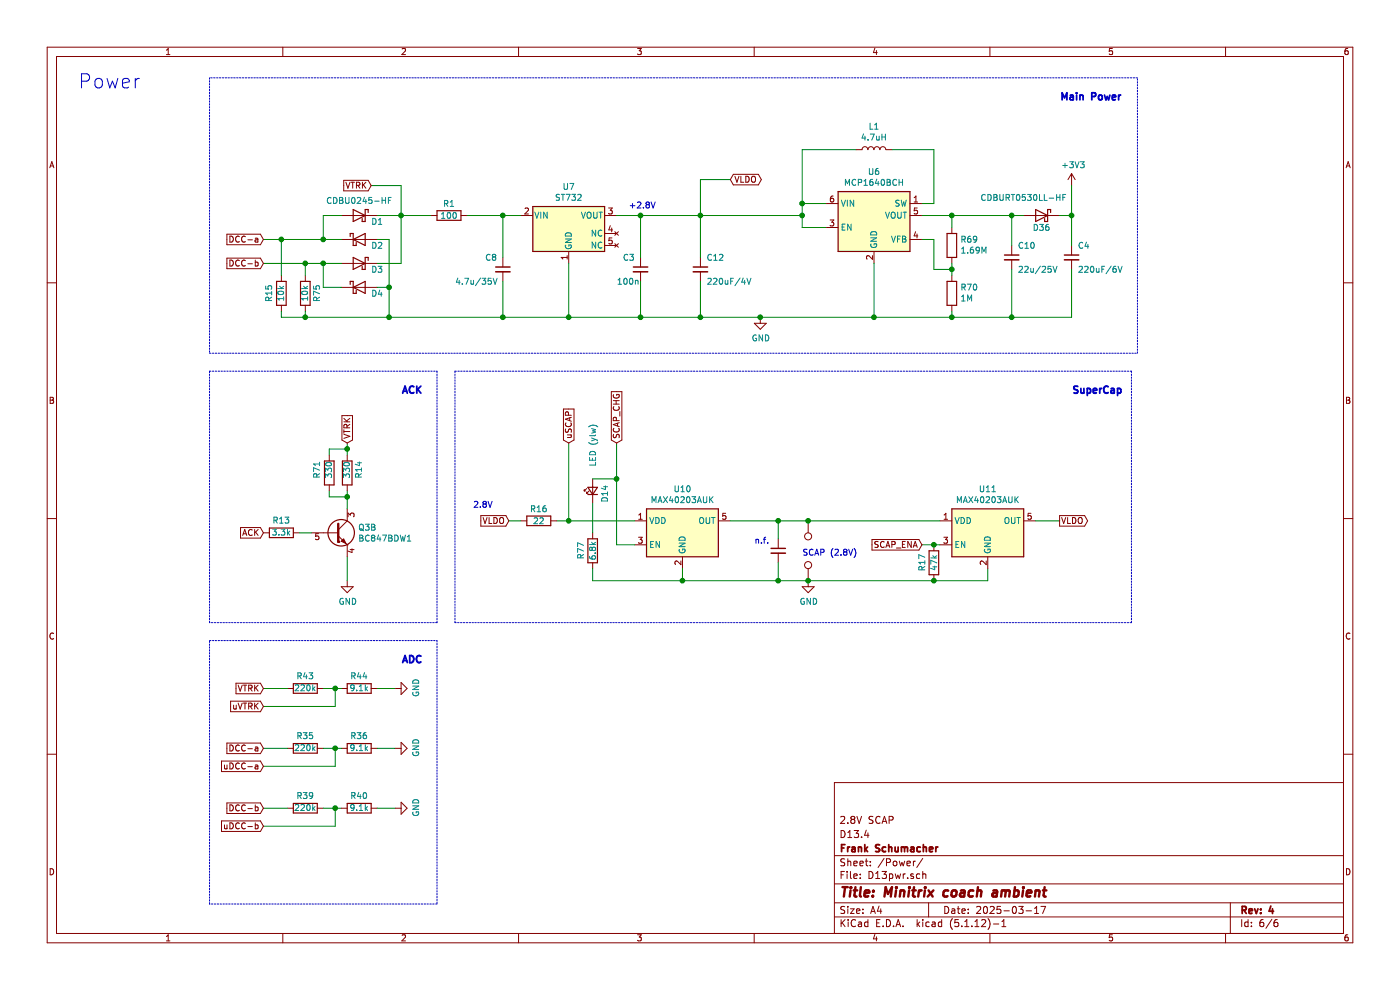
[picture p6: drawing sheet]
EESchema Schematic File Version 4
EELAYER 30 0
EELAYER END
$Descr A4 11693 8268
encoding utf-8
Sheet 6 6
Title "Minitrix coach ambient"
Date "2025-03-17"
Rev "4"
Comp "Frank Schumacher"
Comment1 "D13.4"
Comment2 "2.8V SCAP"
Comment3 ""
Comment4 ""
$EndDescr
Text Notes 650  750  0    118  ~ 0
Power
$Comp
L Device:L L1
U 1 1
P 7300 1250
F 0 "L1" V 7490 1250 50  0000 C CNN
F 1 "4.7uH" V 7399 1250 50  0000 C CNN
F 2 "Inductor_SMD:L_Taiyo-Yuden_MD-4040" H 7300 1250 50  0001 C CNN
F 3 "~" H 7300 1250 50  0001 C CNN
	1    7300 1250
	0    -1   -1   0   
$EndComp
Wire Wire Line
	6700 1700 6700 1250
Wire Wire Line
	7300 2650 7300 2200
$Comp
L power:GND #PWR0109
U 1 1
P 6350 2650
F 0 "#PWR0109" H 6350 2400 50  0001 C CNN
F 1 "GND" H 6355 2477 50  0000 C CNN
F 2 "" H 6350 2650 50  0001 C CNN
F 3 "" H 6350 2650 50  0001 C CNN
	1    6350 2650
	1    0    0    -1  
$EndComp
$Comp
L Device:C_Small C10
U 1 1
P 8450 2150
F 0 "C10" H 8400 2250 50  0000 R CNN
F 1 "22u/25V" H 8400 2050 50  0000 R CNN
F 2 "Capacitor_SMD:C_1206_3216Metric" H 8450 2150 50  0001 C CNN
F 3 "~" H 8450 2150 50  0001 C CNN
	1    8450 2150
	-1   0    0    -1  
$EndComp
Wire Wire Line
	8450 2250 8450 2650
Wire Wire Line
	7300 2650 7950 2650
$Comp
L power:+3V3 #PWR?
U 1 1
P 8950 1550
AR Path="/5B6C6B9D/60F1706D" Ref="#PWR?"  Part="1" 
AR Path="/5CA7768A/60F1706D" Ref="#PWR0112"  Part="1" 
F 0 "#PWR0112" H 8950 1400 50  0001 C CNN
F 1 "+3V3" H 8965 1723 50  0000 C CNN
F 2 "" H 8950 1550 50  0001 C CNN
F 3 "" H 8950 1550 50  0001 C CNN
	1    8950 1550
	1    0    0    -1  
$EndComp
$Comp
L Device:R R14
U 1 1
P 2900 3950
F 0 "R14" V 2800 4000 50  0000 R CNN
F 1 "330" V 2900 4000 50  0000 R CNN
F 2 "Resistor_SMD:R_0603_1608Metric" V 2830 3950 50  0001 C CNN
F 3 "~" H 2900 3950 50  0001 C CNN
	1    2900 3950
	-1   0    0    1   
$EndComp
Text GLabel 2900 3700 1    50   Input ~ 0
VTRK
Text GLabel 2200 4450 0    50   Input ~ 0
ACK
$Comp
L power:GND #PWR0117
U 1 1
P 2900 4850
F 0 "#PWR0117" H 2900 4600 50  0001 C CNN
F 1 "GND" H 2905 4677 50  0000 C CNN
F 2 "" H 2900 4850 50  0001 C CNN
F 3 "" H 2900 4850 50  0001 C CNN
	1    2900 4850
	1    0    0    -1  
$EndComp
Wire Wire Line
	2900 4650 2900 4850
Wire Wire Line
	2900 4100 2900 4150
Wire Wire Line
	2900 3800 2900 3750
Wire Wire Line
	2500 4450 2600 4450
Wire Wire Line
	4750 2200 4750 2650
Connection ~ 4750 2650
$Comp
L Device:C_Small C12
U 1 1
P 5850 2250
F 0 "C12" H 5900 2350 50  0000 L CNN
F 1 "220uF/4V" H 5900 2150 50  0000 L CNN
F 2 "Capacitor_SMD:C_1206_3216Metric" H 5850 2250 50  0001 C CNN
F 3 "~" H 5850 2250 50  0001 C CNN
	1    5850 2250
	1    0    0    -1  
$EndComp
Wire Wire Line
	5850 1800 5850 2150
Wire Wire Line
	5150 1800 5350 1800
Wire Wire Line
	5850 2350 5850 2650
Connection ~ 5850 1800
Text GLabel 6100 1500 2    50   BiDi ~ 0
VLDO
Text GLabel 8850 4350 2    50   Output ~ 0
VLDO
$Comp
L power:GND #PWR0118
U 1 1
P 6750 4850
F 0 "#PWR0118" H 6750 4600 50  0001 C CNN
F 1 "GND" H 6755 4677 50  0000 C CNN
F 2 "" H 6750 4850 50  0001 C CNN
F 3 "" H 6750 4850 50  0001 C CNN
	1    6750 4850
	1    0    0    -1  
$EndComp
$Comp
L Transistor_BJT:BC847BDW1 Q3
U 2 1
P 2800 4450
F 0 "Q3" H 2990 4496 50  0000 L CNN
F 1 "BC847BDW1" H 2990 4405 50  0000 L CNN
F 2 "Package_TO_SOT_SMD:SOT-363_SC-70-6" H 3000 4550 50  0001 C CNN
F 3 "http://www.onsemi.com/pub_link/Collateral/BC846BDW1T1-D.PDF" H 2800 4450 50  0001 C CNN
	2    2800 4450
	1    0    0    -1  
$EndComp
$Comp
L Device:R R13
U 1 1
P 2350 4450
F 0 "R13" V 2450 4450 50  0000 C CNN
F 1 "3.3k" V 2350 4450 50  0000 C CNN
F 2 "Resistor_SMD:R_0603_1608Metric" V 2280 4450 50  0001 C CNN
F 3 "~" H 2350 4450 50  0001 C CNN
	1    2350 4450
	0    -1   -1   0   
$EndComp
Text GLabel 2200 6250 0    50   Input ~ 0
DCC-a
Wire Wire Line
	2200 6250 2400 6250
$Comp
L Device:R R35
U 1 1
P 2550 6250
F 0 "R35" V 2650 6250 50  0000 C CNN
F 1 "220k" V 2550 6250 50  0000 C CNN
F 2 "Resistor_SMD:R_0402_1005Metric" V 2480 6250 50  0001 C CNN
F 3 "~" H 2550 6250 50  0001 C CNN
	1    2550 6250
	0    -1   -1   0   
$EndComp
$Comp
L Device:R R36
U 1 1
P 3000 6250
F 0 "R36" V 3100 6250 50  0000 C CNN
F 1 "9.1k" V 3000 6250 50  0000 C CNN
F 2 "Resistor_SMD:R_0402_1005Metric" V 2930 6250 50  0001 C CNN
F 3 "~" H 3000 6250 50  0001 C CNN
	1    3000 6250
	0    -1   -1   0   
$EndComp
$Comp
L power:GND #PWR0133
U 1 1
P 3300 6250
F 0 "#PWR0133" H 3300 6000 50  0001 C CNN
F 1 "GND" H 3305 6077 50  0000 C CNN
F 2 "" H 3300 6250 50  0001 C CNN
F 3 "" H 3300 6250 50  0001 C CNN
	1    3300 6250
	0    -1   -1   0   
$EndComp
Wire Wire Line
	2700 6250 2800 6250
Wire Wire Line
	3150 6250 3300 6250
Wire Wire Line
	2800 6250 2800 6400
Wire Wire Line
	2800 6400 2200 6400
Connection ~ 2800 6250
Wire Wire Line
	2800 6250 2850 6250
Text GLabel 2200 6400 0    50   Input ~ 0
uDCC-a
Text GLabel 2200 6750 0    50   Input ~ 0
DCC-b
Wire Wire Line
	2200 6750 2400 6750
$Comp
L Device:R R39
U 1 1
P 2550 6750
F 0 "R39" V 2650 6750 50  0000 C CNN
F 1 "220k" V 2550 6750 50  0000 C CNN
F 2 "Resistor_SMD:R_0402_1005Metric" V 2480 6750 50  0001 C CNN
F 3 "~" H 2550 6750 50  0001 C CNN
	1    2550 6750
	0    -1   -1   0   
$EndComp
$Comp
L Device:R R40
U 1 1
P 3000 6750
F 0 "R40" V 3100 6750 50  0000 C CNN
F 1 "9.1k" V 3000 6750 50  0000 C CNN
F 2 "Resistor_SMD:R_0402_1005Metric" V 2930 6750 50  0001 C CNN
F 3 "~" H 3000 6750 50  0001 C CNN
	1    3000 6750
	0    -1   -1   0   
$EndComp
$Comp
L power:GND #PWR0134
U 1 1
P 3300 6750
F 0 "#PWR0134" H 3300 6500 50  0001 C CNN
F 1 "GND" H 3305 6577 50  0000 C CNN
F 2 "" H 3300 6750 50  0001 C CNN
F 3 "" H 3300 6750 50  0001 C CNN
	1    3300 6750
	0    -1   -1   0   
$EndComp
Wire Wire Line
	2700 6750 2800 6750
Wire Wire Line
	3150 6750 3300 6750
Wire Wire Line
	2800 6750 2800 6900
Wire Wire Line
	2800 6900 2200 6900
Connection ~ 2800 6750
Wire Wire Line
	2800 6750 2850 6750
Text GLabel 2200 6900 0    50   Input ~ 0
uDCC-b
Wire Wire Line
	7950 1900 7950 1800
Text GLabel 2200 5750 0    50   Input ~ 0
VTRK
Wire Wire Line
	2200 5750 2400 5750
$Comp
L Device:R R44
U 1 1
P 3000 5750
F 0 "R44" V 3100 5750 50  0000 C CNN
F 1 "9.1k" V 3000 5750 50  0000 C CNN
F 2 "Resistor_SMD:R_0402_1005Metric" V 2930 5750 50  0001 C CNN
F 3 "~" H 3000 5750 50  0001 C CNN
	1    3000 5750
	0    -1   -1   0   
$EndComp
$Comp
L power:GND #PWR0136
U 1 1
P 3300 5750
F 0 "#PWR0136" H 3300 5500 50  0001 C CNN
F 1 "GND" H 3305 5577 50  0000 C CNN
F 2 "" H 3300 5750 50  0001 C CNN
F 3 "" H 3300 5750 50  0001 C CNN
	1    3300 5750
	0    -1   -1   0   
$EndComp
Wire Wire Line
	2700 5750 2800 5750
Wire Wire Line
	3150 5750 3300 5750
Wire Wire Line
	2800 5750 2800 5900
Wire Wire Line
	2800 5900 2200 5900
Connection ~ 2800 5750
Wire Wire Line
	2800 5750 2850 5750
Text GLabel 2200 5900 0    50   Input ~ 0
uVTRK
Text GLabel 7700 4550 0    50   Input ~ 0
SCAP_ENA
Wire Wire Line
	8250 4850 8250 4750
$Comp
L Analog_Switch:MAX40200AUK U11
U 1 1
P 8250 4450
F 0 "U11" H 8250 4817 50  0000 C CNN
F 1 "MAX40203AUK" H 8250 4726 50  0000 C CNN
F 2 "Package_TO_SOT_SMD:SOT-23-5" H 8250 4950 50  0001 C CNN
F 3 "https://datasheets.maximintegrated.com/en/ds/MAX40200.pdf" H 8250 4950 50  0001 C CNN
	1    8250 4450
	1    0    0    -1  
$EndComp
Text GLabel 5150 3700 1    50   Input ~ 0
SCAP_CHG
Text GLabel 2200 2200 0    50   Input ~ 0
DCC-b
Text GLabel 2200 2000 0    50   Input ~ 0
DCC-a
Connection ~ 3350 1800
Connection ~ 3250 2400
Wire Wire Line
	3250 2400 3250 2650
Connection ~ 2700 2200
Wire Wire Line
	2700 2200 2550 2200
Connection ~ 2700 2000
Wire Wire Line
	2700 2000 2350 2000
Wire Wire Line
	2700 1800 2850 1800
Wire Wire Line
	2700 2000 2700 1800
Wire Wire Line
	2850 2000 2700 2000
Wire Wire Line
	2700 2200 2850 2200
Wire Wire Line
	2700 2400 2700 2200
Wire Wire Line
	2850 2400 2700 2400
Wire Wire Line
	3250 2400 3150 2400
Wire Wire Line
	3250 2000 3250 2400
Wire Wire Line
	3150 2000 3250 2000
Wire Wire Line
	3350 2200 3150 2200
Wire Wire Line
	3350 1800 3350 2200
Wire Wire Line
	3150 1800 3350 1800
$Comp
L Device:D_Schottky D3
U 1 1
P 3000 2200
F 0 "D3" H 2850 2150 50  0000 C CNN
F 1 "D_Schottky" H 3000 2325 50  0001 C CNN
F 2 "Diode_SMD:D_0603_1608Metric" H 3000 2200 50  0001 C CNN
F 3 "~" H 3000 2200 50  0001 C CNN
	1    3000 2200
	-1   0    0    -1  
$EndComp
$Comp
L Device:D_Schottky D4
U 1 1
P 3000 2400
F 0 "D4" H 3150 2350 50  0000 C CNN
F 1 "D_Schottky" H 3000 2525 50  0001 C CNN
F 2 "Diode_SMD:D_0603_1608Metric" H 3000 2400 50  0001 C CNN
F 3 "~" H 3000 2400 50  0001 C CNN
	1    3000 2400
	1    0    0    -1  
$EndComp
$Comp
L Device:D_Schottky D1
U 1 1
P 3000 1800
F 0 "D1" H 2850 1750 50  0000 C CNN
F 1 "CDBU0245-HF" H 3000 1925 50  0000 C CNN
F 2 "Diode_SMD:D_0603_1608Metric" H 3000 1800 50  0001 C CNN
F 3 "~" H 3000 1800 50  0001 C CNN
	1    3000 1800
	-1   0    0    -1  
$EndComp
$Comp
L Device:D_Schottky D2
U 1 1
P 3000 2000
F 0 "D2" H 3150 1950 50  0000 C CNN
F 1 "D_Schottky" H 3000 2125 50  0001 C CNN
F 2 "Diode_SMD:D_0603_1608Metric" H 3000 2000 50  0001 C CNN
F 3 "~" H 3000 2000 50  0001 C CNN
	1    3000 2000
	1    0    0    -1  
$EndComp
Wire Wire Line
	3350 1800 3600 1800
$Comp
L Device:R R1
U 1 1
P 3750 1800
F 0 "R1" V 3650 1800 50  0000 C CNN
F 1 "100" V 3750 1800 50  0000 C CNN
F 2 "Resistor_SMD:R_0603_1608Metric" V 3680 1800 50  0001 C CNN
F 3 "~" H 3750 1800 50  0001 C CNN
	1    3750 1800
	0    1    1    0   
$EndComp
Wire Wire Line
	5850 1500 6100 1500
Text Notes 5250 1750 0    50   ~ 0
+2.8V
Text GLabel 3100 1550 0    50   Input ~ 0
VTRK
Wire Wire Line
	3100 1550 3350 1550
Wire Wire Line
	3350 1550 3350 1800
Wire Wire Line
	5850 2650 6350 2650
Connection ~ 5850 2650
Wire Notes Line
	3800 3100 9450 3100
Wire Notes Line
	9450 3100 9450 5200
Wire Notes Line
	9450 5200 3800 5200
Wire Notes Line
	3800 5200 3800 3100
Text Notes 8950 3300 0    59   ~ 12
SuperCap
Wire Notes Line
	1750 2950 9500 2950
Wire Notes Line
	9500 2950 9500 650 
Wire Notes Line
	9500 650  1750 650 
Wire Notes Line
	1750 650  1750 2950
Wire Notes Line
	1750 3100 3650 3100
Wire Notes Line
	3650 3100 3650 5200
Wire Notes Line
	3650 5200 1750 5200
Wire Notes Line
	1750 5200 1750 3100
Text Notes 3350 3300 0    59   ~ 12
ACK
Text Notes 8850 850  0    59   ~ 12
Main Power
Wire Notes Line
	1750 5350 3650 5350
Wire Notes Line
	3650 5350 3650 7550
Wire Notes Line
	3650 7550 1750 7550
Wire Notes Line
	1750 7550 1750 5350
Text Notes 3350 5550 0    59   ~ 12
ADC
$Comp
L Device:R R70
U 1 1
P 7950 2450
F 0 "R70" H 7880 2404 50  0000 R CNN
F 1 "1M" H 7880 2495 50  0000 R CNN
F 2 "Resistor_SMD:R_0402_1005Metric" V 7880 2450 50  0001 C CNN
F 3 "~" H 7950 2450 50  0001 C CNN
	1    7950 2450
	-1   0    0    1   
$EndComp
Wire Wire Line
	7950 2600 7950 2650
Connection ~ 7950 2650
Wire Wire Line
	7950 2650 8450 2650
Wire Wire Line
	7950 2300 7950 2250
Wire Wire Line
	7800 2250 7950 2250
Connection ~ 7950 2250
Wire Wire Line
	7950 2250 7950 2200
$Comp
L Device:R R71
U 1 1
P 2750 3950
F 0 "R71" V 2850 4000 50  0000 R CNN
F 1 "330" V 2750 4000 50  0000 R CNN
F 2 "Resistor_SMD:R_0603_1608Metric" V 2680 3950 50  0001 C CNN
F 3 "~" H 2750 3950 50  0001 C CNN
	1    2750 3950
	-1   0    0    1   
$EndComp
Wire Wire Line
	2750 3800 2750 3750
Wire Wire Line
	2750 3750 2900 3750
Connection ~ 2900 3750
Wire Wire Line
	2900 3750 2900 3700
Wire Wire Line
	2750 4100 2750 4150
Wire Wire Line
	2750 4150 2900 4150
Connection ~ 2900 4150
Wire Wire Line
	2900 4150 2900 4250
$Comp
L Device:R R75
U 1 1
P 2550 2450
F 0 "R75" V 2450 2450 50  0000 C CNN
F 1 "10k" V 2550 2450 50  0000 C CNN
F 2 "Resistor_SMD:R_0402_1005Metric" V 2480 2450 50  0001 C CNN
F 3 "~" H 2550 2450 50  0001 C CNN
	1    2550 2450
	-1   0    0    1   
$EndComp
Connection ~ 3250 2650
$Comp
L Regulator_Switching:MCP1640BCH U6
U 1 1
P 7300 1900
F 0 "U6" H 7300 2367 50  0000 C CNN
F 1 "MCP1640BCH" H 7300 2276 50  0000 C CNN
F 2 "Package_TO_SOT_SMD:SOT-23-6" H 7350 1650 50  0001 L CIN
F 3 "http://ww1.microchip.com/downloads/en/DeviceDoc/20002234D.pdf" H 7050 2350 50  0001 C CNN
	1    7300 1900
	1    0    0    -1  
$EndComp
Wire Wire Line
	6700 1700 6700 1800
Connection ~ 6700 1700
Wire Wire Line
	6700 1700 6900 1700
Wire Wire Line
	6700 1900 6900 1900
Wire Wire Line
	7700 1700 7800 1700
Wire Wire Line
	7800 1700 7800 1250
Wire Wire Line
	7700 2000 7800 2000
Wire Wire Line
	7800 2000 7800 2250
Wire Wire Line
	7700 1800 7950 1800
Connection ~ 7950 1800
Wire Wire Line
	7950 1800 8450 1800
Connection ~ 8450 1800
Wire Wire Line
	8450 1800 8450 2050
Wire Wire Line
	6700 1250 7150 1250
Wire Wire Line
	7450 1250 7800 1250
$Comp
L Device:LED_Small D14
U 1 1
P 4950 4100
F 0 "D14" H 4850 4000 50  0000 L CNN
F 1 "LED (ylw)" H 5150 4100 50  0000 L CNN
F 2 "LED_SMD:LED_0603_1608Metric" V 4950 4100 50  0001 C CNN
F 3 "~" V 4950 4100 50  0001 C CNN
	1    4950 4100
	0    -1   -1   0   
$EndComp
$Comp
L Device:R R?
U 1 1
P 4950 4600
AR Path="/5B6D3404/616D07C2" Ref="R?"  Part="1" 
AR Path="/5CA7768A/616D07C2" Ref="R77"  Part="1" 
F 0 "R77" V 4850 4600 50  0000 C CNN
F 1 "6.8k" V 4950 4600 50  0000 C CNN
F 2 "Capacitor_SMD:C_0402_1005Metric" V 4880 4600 50  0001 C CNN
F 3 "~" H 4950 4600 50  0001 C CNN
	1    4950 4600
	1    0    0    -1  
$EndComp
Connection ~ 6750 4850
$Comp
L RTB:ST732 U7
U 1 1
P 4750 1900
F 0 "U7" H 4750 2242 50  0000 C CNN
F 1 "ST732" H 4750 2151 50  0000 C CNN
F 2 "Package_TO_SOT_SMD:SOT-23-5" H 4750 2225 50  0001 C CIN
F 3 "http://www.tme.eu/fr/Document/ced3461ed31ea70a3c416fb648e0cde7/APE8865-3.pdf" H 4750 2000 50  0001 C CNN
	1    4750 1900
	1    0    0    -1  
$EndComp
Wire Wire Line
	4750 2650 5350 2650
Wire Wire Line
	2550 2600 2550 2650
Wire Wire Line
	2550 2650 3250 2650
Wire Wire Line
	2550 2300 2550 2200
Connection ~ 2550 2200
Wire Wire Line
	2550 2200 2200 2200
$Comp
L Device:R R15
U 1 1
P 2350 2450
F 0 "R15" V 2450 2450 50  0000 C CNN
F 1 "10k" V 2350 2450 50  0000 C CNN
F 2 "Resistor_SMD:R_0402_1005Metric" V 2280 2450 50  0001 C CNN
F 3 "~" H 2350 2450 50  0001 C CNN
	1    2350 2450
	-1   0    0    1   
$EndComp
Wire Wire Line
	2350 2600 2350 2650
Wire Wire Line
	2350 2650 2550 2650
Connection ~ 2550 2650
Wire Wire Line
	2350 2300 2350 2000
Connection ~ 2350 2000
Wire Wire Line
	2350 2000 2200 2000
$Comp
L Device:C_Small C2
U 1 1
P 6500 4600
F 0 "C2" H 6300 4700 50  0001 L CNN
F 1 "<=100uF/4V" H 5950 4500 50  0001 L CNN
F 2 "Capacitor_SMD:C_1206_3216Metric" H 6500 4600 50  0001 C CNN
F 3 "~" H 6500 4600 50  0001 C CNN
	1    6500 4600
	1    0    0    -1  
$EndComp
$Comp
L Connector:TestPoint TP5
U 1 1
P 6750 4350
F 0 "TP5" H 6692 4376 50  0001 R CNN
F 1 "TestPoint" H 6700 4500 50  0001 R CNN
F 2 "TestPoint:TestPoint_Pad_4.0x4.0mm" H 6950 4350 50  0001 C CNN
F 3 "~" H 6950 4350 50  0001 C CNN
	1    6750 4350
	-1   0    0    1   
$EndComp
$Comp
L Connector:TestPoint TP6
U 1 1
P 6750 4850
F 0 "TP6" H 6808 4968 50  0001 L CNN
F 1 "TestPoint" H 6808 4877 50  0001 L CNN
F 2 "TestPoint:TestPoint_Pad_4.0x4.0mm" H 6950 4850 50  0001 C CNN
F 3 "~" H 6950 4850 50  0001 C CNN
	1    6750 4850
	1    0    0    -1  
$EndComp
Wire Wire Line
	6500 4500 6500 4350
Wire Wire Line
	6500 4350 6750 4350
Wire Wire Line
	6500 4700 6500 4850
Wire Wire Line
	6500 4850 6750 4850
Text Notes 6700 4650 0    50   ~ 0
SCAP (2.8V)
$Comp
L Device:R R43
U 1 1
P 2550 5750
F 0 "R43" V 2650 5750 50  0000 C CNN
F 1 "220k" V 2550 5750 50  0000 C CNN
F 2 "Resistor_SMD:R_0402_1005Metric" V 2480 5750 50  0001 C CNN
F 3 "~" H 2550 5750 50  0001 C CNN
	1    2550 5750
	0    -1   -1   0   
$EndComp
Text GLabel 4250 4350 0    50   Input ~ 0
VLDO
$Comp
L Device:R R?
U 1 1
P 4500 4350
AR Path="/5B6D3404/61E4DAEB" Ref="R?"  Part="1" 
AR Path="/5CA7768A/61E4DAEB" Ref="R16"  Part="1" 
F 0 "R16" V 4400 4350 50  0000 C CNN
F 1 "22" V 4500 4350 50  0000 C CNN
F 2 "Capacitor_SMD:C_0402_1005Metric" V 4430 4350 50  0001 C CNN
F 3 "~" H 4500 4350 50  0001 C CNN
	1    4500 4350
	0    1    1    0   
$EndComp
$Comp
L Analog_Switch:MAX40200AUK U10
U 1 1
P 5700 4450
F 0 "U10" H 5700 4817 50  0000 C CNN
F 1 "MAX40203AUK" H 5700 4726 50  0000 C CNN
F 2 "Package_TO_SOT_SMD:SOT-23-5" H 5700 4950 50  0001 C CNN
F 3 "https://datasheets.maximintegrated.com/en/ds/MAX40200.pdf" H 5700 4950 50  0001 C CNN
	1    5700 4450
	1    0    0    -1  
$EndComp
Wire Wire Line
	5700 4750 5700 4850
Wire Wire Line
	5300 4550 5150 4550
Wire Wire Line
	5150 4550 5150 4000
Text GLabel 4750 3700 1    50   Input ~ 0
uSCAP
Connection ~ 4750 4350
Wire Wire Line
	4750 4350 5300 4350
Wire Wire Line
	8650 4350 8850 4350
Wire Wire Line
	7700 4550 7800 4550
Wire Wire Line
	4200 1800 4350 1800
Connection ~ 4200 1800
Wire Wire Line
	4200 2150 4200 1800
Wire Wire Line
	4200 2650 4750 2650
Connection ~ 4200 2650
Wire Wire Line
	4200 2350 4200 2650
$Comp
L Device:C_Small C8
U 1 1
P 4200 2250
F 0 "C8" H 4050 2350 50  0000 L CNN
F 1 "4.7u/35V" H 3800 2150 50  0000 L CNN
F 2 "Capacitor_SMD:C_0805_2012Metric" H 4200 2250 50  0001 C CNN
F 3 "~" H 4200 2250 50  0001 C CNN
	1    4200 2250
	1    0    0    -1  
$EndComp
Wire Wire Line
	3900 1800 4200 1800
Wire Wire Line
	3250 2650 4200 2650
$Comp
L Device:C_Small C3
U 1 1
P 5350 2250
F 0 "C3" H 5200 2350 50  0000 L CNN
F 1 "100n" H 5150 2150 50  0000 L CNN
F 2 "Capacitor_SMD:C_0805_2012Metric" H 5350 2250 50  0001 C CNN
F 3 "~" H 5350 2250 50  0001 C CNN
	1    5350 2250
	1    0    0    -1  
$EndComp
Wire Wire Line
	5350 2350 5350 2650
Connection ~ 5350 2650
Wire Wire Line
	5350 2650 5850 2650
Wire Wire Line
	5350 2150 5350 1800
Connection ~ 5350 1800
Wire Wire Line
	5350 1800 5850 1800
Wire Wire Line
	4950 4000 5150 4000
Connection ~ 5150 4000
Wire Wire Line
	5150 4000 5150 3700
Wire Wire Line
	4950 4200 4950 4450
Wire Wire Line
	4950 4750 4950 4850
Wire Wire Line
	4950 4850 5700 4850
Wire Wire Line
	5850 1500 5850 1800
Wire Wire Line
	7300 2650 6350 2650
Connection ~ 7300 2650
Connection ~ 6350 2650
Wire Wire Line
	5850 1800 6700 1800
Connection ~ 6700 1800
Wire Wire Line
	6700 1800 6700 1900
$Comp
L Device:D_Schottky D36
U 1 1
P 8700 1800
F 0 "D36" H 8700 1700 50  0000 C CNN
F 1 "CDBURT0530LL-HF" H 8850 1950 50  0000 C CNN
F 2 "Diode_SMD:D_0603_1608Metric" H 8700 1800 50  0001 C CNN
F 3 "~" H 8700 1800 50  0001 C CNN
	1    8700 1800
	-1   0    0    -1  
$EndComp
Wire Wire Line
	8450 1800 8550 1800
$Comp
L Device:C_Small C4
U 1 1
P 8950 2150
F 0 "C4" H 8900 2250 50  0000 R CNN
F 1 "220uF/6V" H 8900 2050 50  0000 R CNN
F 2 "Capacitor_SMD:C_1206_3216Metric" H 8950 2150 50  0001 C CNN
F 3 "~" H 8950 2150 50  0001 C CNN
	1    8950 2150
	-1   0    0    -1  
$EndComp
Wire Wire Line
	8850 1800 8950 1800
Wire Wire Line
	8950 1800 8950 2050
Wire Wire Line
	8950 2250 8950 2650
Wire Wire Line
	8950 2650 8450 2650
Connection ~ 8450 2650
Wire Wire Line
	8950 1550 8950 1800
Connection ~ 8950 1800
$Comp
L Device:R R?
U 1 1
P 7800 4700
AR Path="/5B6D3404/61EFDF18" Ref="R?"  Part="1" 
AR Path="/5CA7768A/61EFDF18" Ref="R17"  Part="1" 
F 0 "R17" V 7700 4700 50  0000 C CNN
F 1 "47k" V 7800 4700 50  0000 C CNN
F 2 "Capacitor_SMD:C_0603_1608Metric" V 7730 4700 50  0001 C CNN
F 3 "~" H 7800 4700 50  0001 C CNN
	1    7800 4700
	1    0    0    -1  
$EndComp
Connection ~ 7800 4550
Wire Wire Line
	7800 4550 7850 4550
Wire Wire Line
	7800 4850 8250 4850
Text Notes 6300 4550 0    50   ~ 0
n.f.
Wire Wire Line
	5700 4850 6500 4850
Connection ~ 5700 4850
Connection ~ 6500 4850
Wire Wire Line
	6100 4350 6500 4350
Connection ~ 6500 4350
Wire Wire Line
	4650 4350 4750 4350
Wire Wire Line
	4250 4350 4350 4350
Wire Wire Line
	4750 3700 4750 4350
Wire Wire Line
	6750 4350 7850 4350
Connection ~ 6750 4350
Wire Wire Line
	6750 4850 7800 4850
Connection ~ 7800 4850
Text Notes 3950 4250 0    50   ~ 0
2.8V
$Comp
L Device:R R69
U 1 1
P 7950 2050
F 0 "R69" H 7880 2004 50  0000 R CNN
F 1 "1.69M" H 7880 2095 50  0000 R CNN
F 2 "Resistor_SMD:R_0402_1005Metric" V 7880 2050 50  0001 C CNN
F 3 "~" H 7950 2050 50  0001 C CNN
	1    7950 2050
	-1   0    0    1   
$EndComp
$EndSCHEMATC
